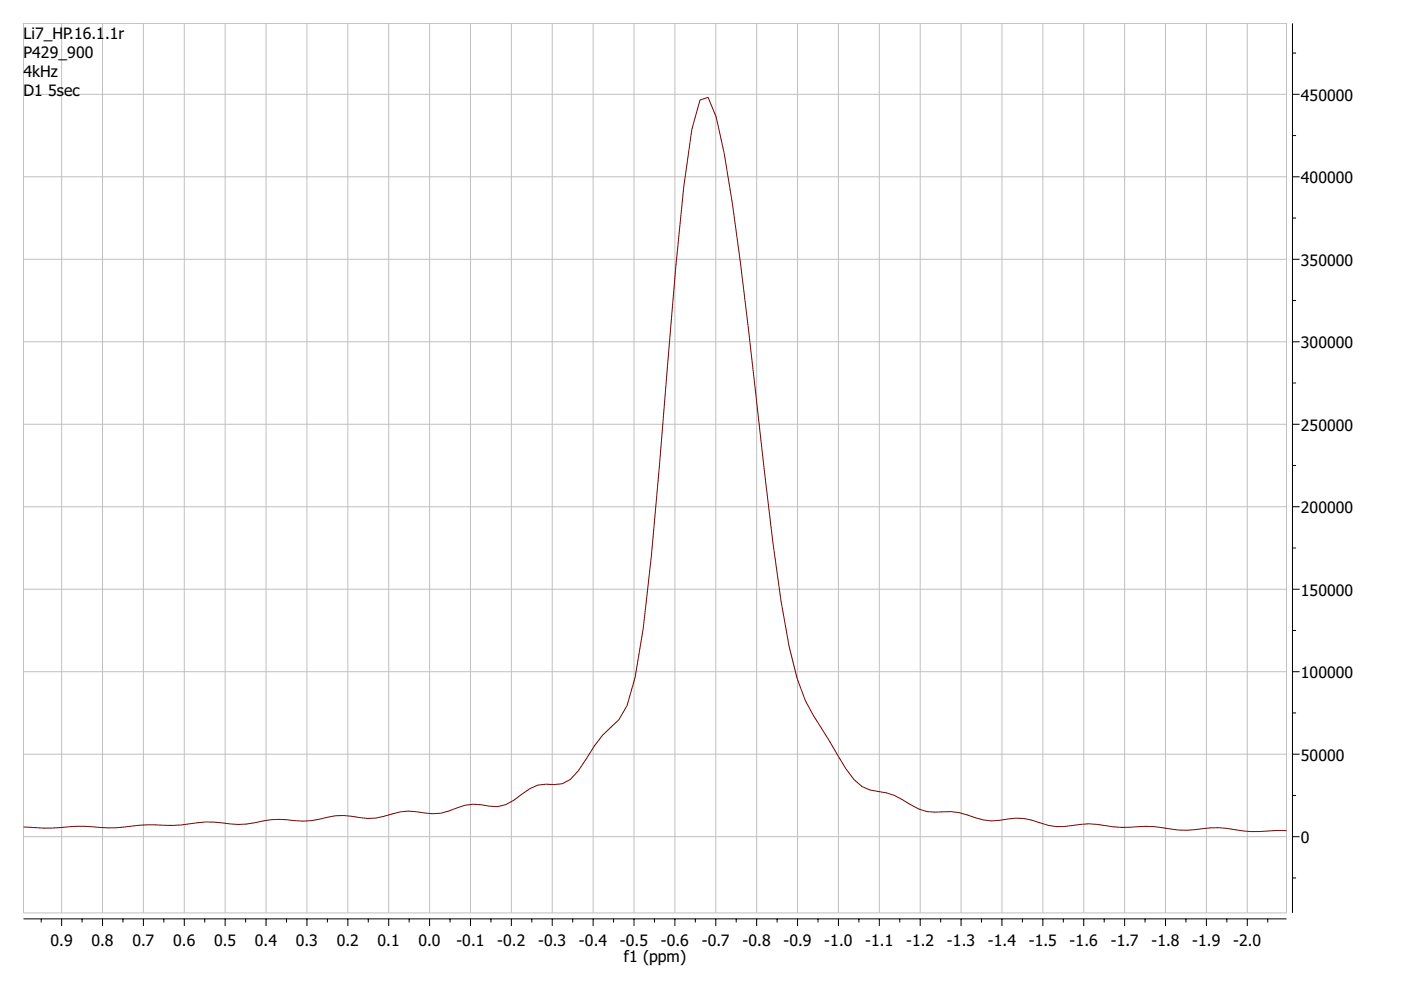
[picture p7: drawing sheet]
<svg xmlns="http://www.w3.org/2000/svg" width="297mm" height="210mm" viewBox="0 0 297 210" stroke-linecap="round" stroke-linejoin="round" font-family="sans-serif">
<g fill="none" stroke="#000" stroke-width=".21">
<path d="M274 5v188.6M274 11.3h.8M274 20h1.5M274 28.7h.8M274 37.5h1.5M274 46.2h.8M274 55h1.5M274 63.7h.8M274 72.5h1.5M274 98.7h.8M274 81.2h.8M274 90h1.5"/>
<path d="M274 116.2h.8M274 107.4h1.5M274 133.7h.8M274 124.9h1.5M274 151.2h.8M274 159.9h1.5M274 142.4h1.5M274 168.7h.8M274 177.4h1.5M5 194.8h267.8M8.7 194.8v.8M13.1 194.8v1.5"/>
<path d="M17.4 194.8v.8M21.7 194.8v1.5M26.1 194.8v.8M30.4 194.8v1.5M34.7 194.8v.8M39.1 194.8v1.5M43.4 194.8v.8M47.7 194.8v1.5M52.1 194.8v.8M56.4 194.8v1.5M60.7 194.8v.8M65.1 194.8v1.5"/>
<path d="M69.4 194.8v.8M73.7 194.8v1.5M78.1 194.8v.8M82.4 194.8v1.5M86.7 194.8v.8M91.1 194.8v1.5M95.4 194.8v.8M99.8 194.8v1.5M104.1 194.8v.8M108.4 194.8v1.5M112.8 194.8v.8M117.1 194.8v1.5"/>
<path d="M121.4 194.8v.8M125.8 194.8v1.5M130.1 194.8v.8M134.4 194.8v1.5M138.8 194.8v.8M143.1 194.8v1.5M147.4 194.8v.8M151.8 194.8v1.5M156.1 194.8v.8M160.4 194.8v1.5M164.8 194.8v.8M169.1 194.8v1.5"/>
<path d="M173.4 194.8v.8M177.8 194.8v1.5M182.1 194.8v.8M186.4 194.8v1.5M190.8 194.8v.8M195.1 194.8v1.5M199.4 194.8v.8M203.8 194.8v1.5M208.1 194.8v.8M212.4 194.8v1.5M216.8 194.8v.8M221.1 194.8v1.5"/>
<path d="M225.4 194.8v.8M229.8 194.8v1.5M234.1 194.8v.8M238.4 194.8v1.5M242.8 194.8v.8M247.1 194.8v1.5M251.4 194.8v.8M255.8 194.8v1.5M260.1 194.8v.8M264.4 194.8v1.5M268.8 194.8v.8M274 186.1h.8"/>
</g>
<g fill="none" stroke="#c0c0c0" stroke-width=".21">
<path d="M5 20h267.8M5 5h267.8v188.6h-267.8zM13.1 5v188.6M21.7 5v188.6M30.4 5v188.6M39.1 5v188.6M47.7 5v188.6M56.4 5v188.6M65.1 5v188.6M73.7 5v188.6M82.4 5v188.6M91.1 5v188.6"/>
<path d="M99.8 5v188.6M108.4 5v188.6M117.1 5v188.6M125.8 5v188.6M134.4 5v188.6M143.1 5v188.6M151.8 5v188.6M160.4 5v188.6M169.1 5v188.6M177.8 5v188.6M186.4 5v188.6M195.1 5v188.6"/>
<path d="M203.8 5v188.6M212.4 5v188.6M221.1 5v188.6M229.8 5v188.6M238.4 5v188.6M247.1 5v188.6M255.8 5v188.6M264.4 5v188.6M5 37.5h267.8M5 55h267.8M5 72.5h267.8M5 90h267.8"/>
<path d="M5 107.4h267.8M5 124.9h267.8M5 159.9h267.8M5 142.4h267.8M5 177.4h267.8"/>
</g>
<path d="M5 175.3l.8 .1a47.6 47.6 0 0 0 10.3-.2l3.4 .1a34.9 34.9 0 0 0 10.4-.4h3.4a31 31 0 0 0 8.6-.5 23.1 23.1 0 0 1 6.9 .3 17.8 17.8 0 0 0 6.8-.6 18.5 18.5 0 0 1 6.9-.1 16.7 16.7 0 0 0 6.9-.7 14.7 14.7 0 0 1 6.8 0 12.6 12.6 0 0 0 6.9-.7 11.9 11.9 0 0 1 6.9-.2 10.6 10.6 0 0 0 6.9-1.1 10.2 10.2 0 0 1 6.8-.4l1.8 .1 1.7-.4 1.7-.9 1.7-1.3a7.7 7.7 0 0 1 6.9-2.1l1.7-.1 1.7-.9 1.7-1.9 3.5-5.3 1.7-2.3 3.4-3.2 1.7-3 1.8-6 1.7-10.4 1.7-15.2 5.2-61.1 1.7-17.3 1.7-12.2 1.7-6.2 1.7-.6 1.7 4.2 1.8 7.8a854.8 854.8 0 0 1 6.8 52.7l3.5 29.7 1.7 12.4 1.7 9.6 1.7 6.9 1.7 4.6 1.8 3.2 6.8 11.3 1.7 2.3 1.8 1.5 1.7 .7 1.7 .3a13.3 13.3 0 0 1 6.9 2.8 9.4 9.4 0 0 0 6.8 1.5 14.1 14.1 0 0 1 6.9 1.3 11.3 11.3 0 0 0 6.9 .3 11.8 11.8 0 0 1 6.9 .8 11.8 11.8 0 0 0 6.8 .5 16.4 16.4 0 0 1 6.9 0 28.2 28.2 0 0 0 8.6 .2l3.4 .3a21.7 21.7 0 0 0 8.6 .2 22.4 22.4 0 0 1 8.6 .5 34.3 34.3 0 0 0 6.9-.1h2.4" fill="none" stroke="#800000" stroke-width=".21"/>
<g font-size="4">
<text x="5" y="8.3">Li7_H</text>
<text x="13.4" y="8.3">P.16.1</text>
<text x="22.3" y="8.3">.1r</text>
<text x="5" y="12.4">P429_900</text>
<text x="5" y="16.4">4kHz</text>
<text x="5" y="20.5">D1</text>
<text x="10.2" y="20.5">5s</text>
<text x="13.6" y="20.5">ec</text>
<text x="275.8" y="21.3">450000</text>
<text x="275.8" y="38.8">400000</text>
<text x="275.8" y="56.3">350000</text>
<text x="275.8" y="73.8">300000</text>
<text x="275.8" y="91.3">250000</text>
<text x="275.8" y="108.8">200000</text>
<text x="275.8" y="126.3">150000</text>
<text x="275.8" y="143.8">100000</text>
<text x="275.8" y="161.3">50000</text>
<text x="275.8" y="178.7">0</text>
<text x="10.7" y="200.6">0.9</text>
<text x="19.4" y="200.6">0.8</text>
<text x="28.1" y="200.6">0.7</text>
<text x="36.7" y="200.6">0.6</text>
<text x="45.4" y="200.6">0.5</text>
<text x="54" y="200.6">0.4</text>
<text x="62.7" y="200.6">0.3</text>
<text x="71.4" y="200.6">0.2</text>
<text x="80" y="200.6">0.1</text>
<text x="88.7" y="200.6">0.0</text>
<text x="96.8" y="200.6">-0.1 -0.2 -0.3 -0.4 -0.5 -0.6 -0.7 -0.8 -0.9 -1.0 -1.1 -1.2 -1.3 -1.4 -1.5 -1.6 -1.7 -1.8 -1.9 -2.0</text>
<text x="132.3" y="204">f1 (ppm)</text>
</g>
</svg>
